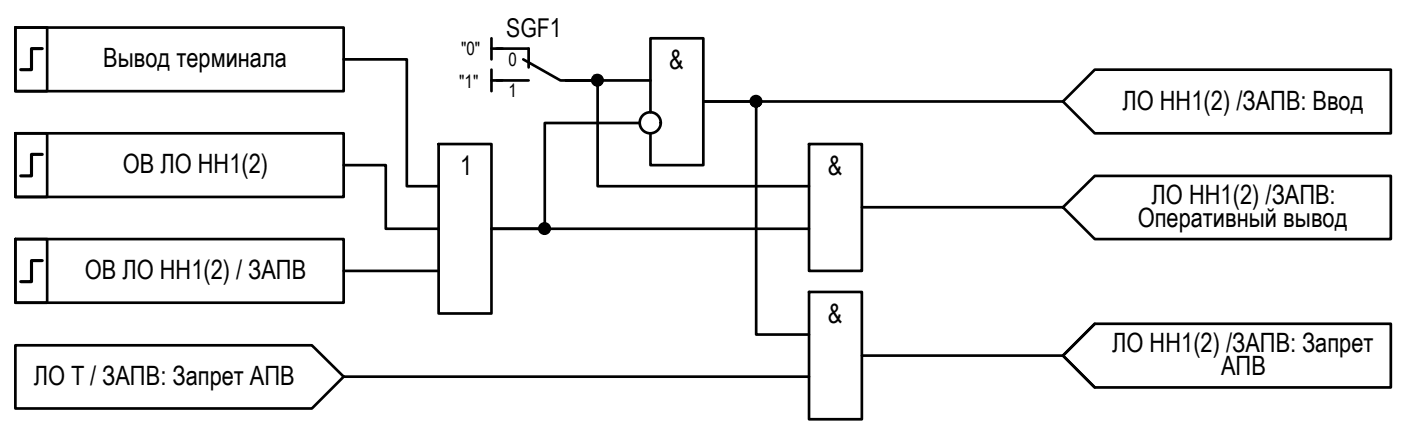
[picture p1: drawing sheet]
<svg xmlns="http://www.w3.org/2000/svg" width="132mm" height="41mm" viewBox="0 0 132 41" stroke-linecap="round" stroke-linejoin="round" font-family="sans-serif">
<!-- layer: 0 -->
<g fill="none" stroke="#000" stroke-width=".25">
<path d="M1.5 12.6h3v6h-3zM1.5 12.6h31v6h-31zM1.5 2.6h3v6h-3zM1.5 2.6h31v6h-31zM32.5 15.6h4v6h5M32.5 5.6h6v12h3M41.5 13.6h5v16h-5zM46.5 3.6v2M46.5 6.6v2M46.5 4.6h1M46.5 7.6h1M60.5 11.6h-9v10h-5h30"/>
<path d="M61.5 7.6h-8h3v10h20M61.5 10.6v-7h5v12h-5v-3M76.5 13.6h5v12h-5zM81.5 19.6h19M100.5 9.6l3-3h28v6h-28zM100.5 9.6h-34h5v22h5M100.5 19.6l3-3h28v6h-28zM1.5 32.6h28l3 3-3 3h-28zM1.5 22.6h3v6h-3zM1.5 22.6h31v6h-31zM32.5 35.6h44M32.5 25.6h9"/>
<path d="M76.5 27.6h5v12h-5zM81.5 33.6h19M100.5 33.6l3-3h28v6h-28zM103.5 30.6l-3 3 3 3"/>
<circle cx="56.5" cy="7.6" r=".49"/>
<circle cx="61.5" cy="11.6" r=".99"/>
<circle cx="71.5" cy="9.6" r=".49"/>
<circle cx="51.5" cy="21.6" r=".49"/>
</g>
<path d="M47 4.6h3v1.8M47 7.6h3M49.5 5.6l3.5 2h3" fill="none" stroke="#000" stroke-width=".25"/>
<!-- layer: 0 -->
<g fill="#000" stroke="#000" stroke-width=".09">
<path d="M56.4 8.1h.2zM56.4 7.1h.1zM71.3 10.1h.3zM71.4 9.1h.1zM51.4 22.1h.2zM51.4 21.1h.1z"/>
<path d="M56.4 8.1h.1zM56.4 8.1h.1z"/>
<path d="M56.4 7.1h.2zM56.4 7.1h.2z"/>
<path d="M56.4 7.1h.2zM56.3 7.1h.3z"/>
<path d="M56.3 7.1h.4zM56.3 7.1h.4z"/>
<path d="M56.3 8.1h.3zM56.3 8.1h.3z"/>
<path d="M56.3 7.1l.4 .1zM56.3 7.1l.4 .1z"/>
<path d="M56.2 7.2h.5zM56.2 7.2h.5z"/>
<path d="M56.2 8l.5 .1zM56.2 8l.5 .1z"/>
<path d="M56.3 8.1h.4zM56.3 8.1h.3z"/>
<path d="M56.2 7.2h.6zM56.2 7.2h.6z"/>
<path d="M56.2 8h.5zM56.2 8h.5z"/>
<path d="M56.1 7.2l.7 .1zM56.1 7.3h.7z"/>
<path d="M56.1 8h.7zM56.1 8h.6z"/>
<path d="M56.1 7.3h.8zM56.1 7.3h.8z"/>
<path d="M56.1 7.9h.7zM56.1 7.9l.7 .1z"/>
<path d="M56.1 7.3h.8zM56.1 7.3h.8z"/>
<path d="M56.1 7.9h.8zM56.1 7.9h.7z"/>
<path d="M56.1 7.3l.8 .1zM56.1 7.3l.8 .1z"/>
<path d="M56 7.4h1zM56 7.4h1z"/>
<path d="M56 7.8l.9 .1zM56 7.8l.9 .1z"/>
<path d="M56.1 7.9h.8zM56.1 7.9h.8z"/>
<path d="M56 7.4l1 .1zM56 7.4l1 .1z"/>
<path d="M56 7.5h1zM56 7.5h1z"/>
<path d="M56 7.5l1 .1zM56 7.5l1 .1z"/>
<path d="M56 7.6h1zM56 7.6h1z"/>
<path d="M56 7.6h1zM56 7.6h1z"/>
<path d="M56 7.6l1 .1zM56 7.6l1 .1z"/>
<path d="M56 7.7h1zM56 7.7h1z"/>
<path d="M56 7.7l1 .1zM56 7.7l1 .1z"/>
<path d="M56 7.8h1zM56 7.8h.9z"/>
<path d="M71.4 9.1h.2zM71.3 9.1h.3z"/>
<path d="M71.4 10.1h.1zM71.3 10.1h.2z"/>
<path d="M71.3 9.1h.3zM71.3 9.1h.3z"/>
<path d="M71.3 9.1l.4 .1zM71.3 9.1l.4 .1z"/>
<path d="M71.3 10.1h.3zM71.3 10.1h.3z"/>
<path d="M71.3 9.2h.4zM71.2 9.2h.5z"/>
<path d="M71.3 10.1h.4zM71.3 10.1h.3z"/>
<path d="M71.2 9.2h.6zM71.2 9.2h.6z"/>
<path d="M71.2 10h.5zM71.2 10l.5 .1z"/>
<path d="M71.2 9.2h.6zM71.1 9.2h.7z"/>
<path d="M71.2 10h.6zM71.2 10h.5z"/>
<path d="M71.1 9.2h.8zM71.1 9.2h.8z"/>
<path d="M71.1 10h.7zM71.1 10h.7z"/>
<path d="M71.1 9.2l.8 .1zM71.1 9.2l.8 .1z"/>
<path d="M71.1 9.3h.8zM71.1 9.3h.8z"/>
<path d="M71.1 9.9h.8zM71.1 9.9l.7 .1z"/>
<path d="M71 9.3l.9 .1zM71 9.3l.9 .1z"/>
<path d="M71 9.4h.9zM71 9.4h.9z"/>
<path d="M71 9.8l.9 .1zM71 9.8l.9 .1z"/>
<path d="M71 9.9h.9zM71 9.9h.9zM71.1 9.9h.8zM71.1 9.9h.8z"/>
<path d="M71 9.4l.9 .1zM71 9.4l.9 .1z"/>
<path d="M71 9.5h1zM71 9.5h1z"/>
<path d="M71 9.8h.9zM71 9.8h.9z"/>
<path d="M71 9.8h.9zM71 9.8h.9z"/>
<path d="M71 9.5h1zM71 9.5h1z"/>
<path d="M71 9.5l1 .1zM71 9.5l1 .1z"/>
<path d="M71 9.6h1zM71 9.6h1z"/>
<path d="M71 9.6l1 .1v-.1zM71 9.6l1 .1h-1z"/>
<path d="M71 9.7h1zM71 9.7l.9 .1z"/>
<path d="M51.4 22.1h.1zM51.4 22.1h.1z"/>
<path d="M51.4 21.1h.2zM51.4 21.1h.2z"/>
<path d="M51.4 21.1h.2zM51.4 21.1h.2z"/>
<path d="M51.3 21.1h.4zM51.3 21.1h.4z"/>
<path d="M51.3 22.1h.3zM51.3 22.1h.3z"/>
<path d="M51.3 21.1h.4zM51.2 21.1h.5z"/>
<path d="M51.3 22h.4zM51.3 22l.3 .1z"/>
<path d="M51.2 21.1l.5 .1zM51.2 21.1l.5 .1z"/>
<path d="M51.2 22h.5zM51.2 22h.5z"/>
<path d="M51.2 21.2h.6zM51.2 21.2h.6z"/>
<path d="M51.2 22h.5zM51.2 22h.5z"/>
<path d="M51.2 21.2l.6 .1zM51.2 21.2l.6 .1z"/>
<path d="M51.2 22h.6zM51.2 22h.5z"/>
<path d="M51.1 21.3h.8zM51.1 21.3h.8z"/>
<path d="M51.1 21.9h.7zM51.1 21.9l.7 .1z"/>
<path d="M51.1 21.3h.8zM51.1 21.3h.8z"/>
<path d="M51.1 21.3l.8 .1zM51 21.4h.9z"/>
<path d="M51.1 21.9h.8zM51.1 21.9h.8z"/>
<path d="M51.1 21.9h.8zM51.1 21.9h.7z"/>
<path d="M51 21.4h.9zM51 21.4h.9z"/>
<path d="M51 21.4h1zM51 21.4h1z"/>
<path d="M51 21.8h.9zM51 21.8h.9z"/>
<path d="M51 21.8h.9zM51 21.8l.9 .1z"/>
<path d="M51 21.4l1 .1zM51 21.4l1 .1z"/>
<path d="M51 21.5l1 .1v-.1zM51 21.5l1 .1h-1z"/>
<path d="M51 21.6h1zM51 21.6h1z"/>
<path d="M51 21.6l1 .1zM51 21.6l1 .1z"/>
<path d="M51 21.7h1zM51 21.7h1z"/>
<path d="M51 21.7h1zM51 21.7h1z"/>
<path d="M51 21.7h1zM51 21.7l.9 .1z"/>
</g>
<path d="M4 14.6h-1v2h-1M4 4.6h-1v2h-1M4 24.6h-1v2h-1" fill="none" stroke="#000" stroke-width=".3"/>
<g font-size="2.5">
<text x="9.7" y="6.4">Вывод терминала</text>
<text x="63.3" y="6.5">&amp;</text>
<text x="106.1" y="10.3">ЛО НН1(2) /ЗАПВ: Ввод</text>
<text x="11.6" y="16.4">ОВ ЛО НН1(2)</text>
<text x="43.5" y="16.5">1</text>
<text x="78.2" y="16.5">&amp;</text>
<text x="107.5" y="21.4">Оперативный вывод</text>
<text x="108.9" y="19.3">ЛО НН1(2) /ЗАПВ:</text>
<text x="8" y="26.4">ОВ ЛО НН1(2) / ЗАПВ</text>
<text x="78.2" y="30.5">&amp;</text>
<text x="105.1" y="33.3">ЛО НН1(2) /ЗАПВ: Запрет</text>
<text x="115.4" y="35.4">АПВ</text>
<text x="3.2" y="36.4">ЛО Т / ЗАПВ: Запрет АПВ</text>
</g>
<text font-size="2.4" x="47.8" y="3.5">SGF1</text>
<g font-size="1.7">
<text x="43.6" y="5.2">&quot;0&quot;</text>
<text x="43.4" y="8.4">&quot;1&quot;</text>
<text x="48.1" y="6.2">0</text>
<text x="48.1" y="9.2">1</text>
</g>
</svg>
